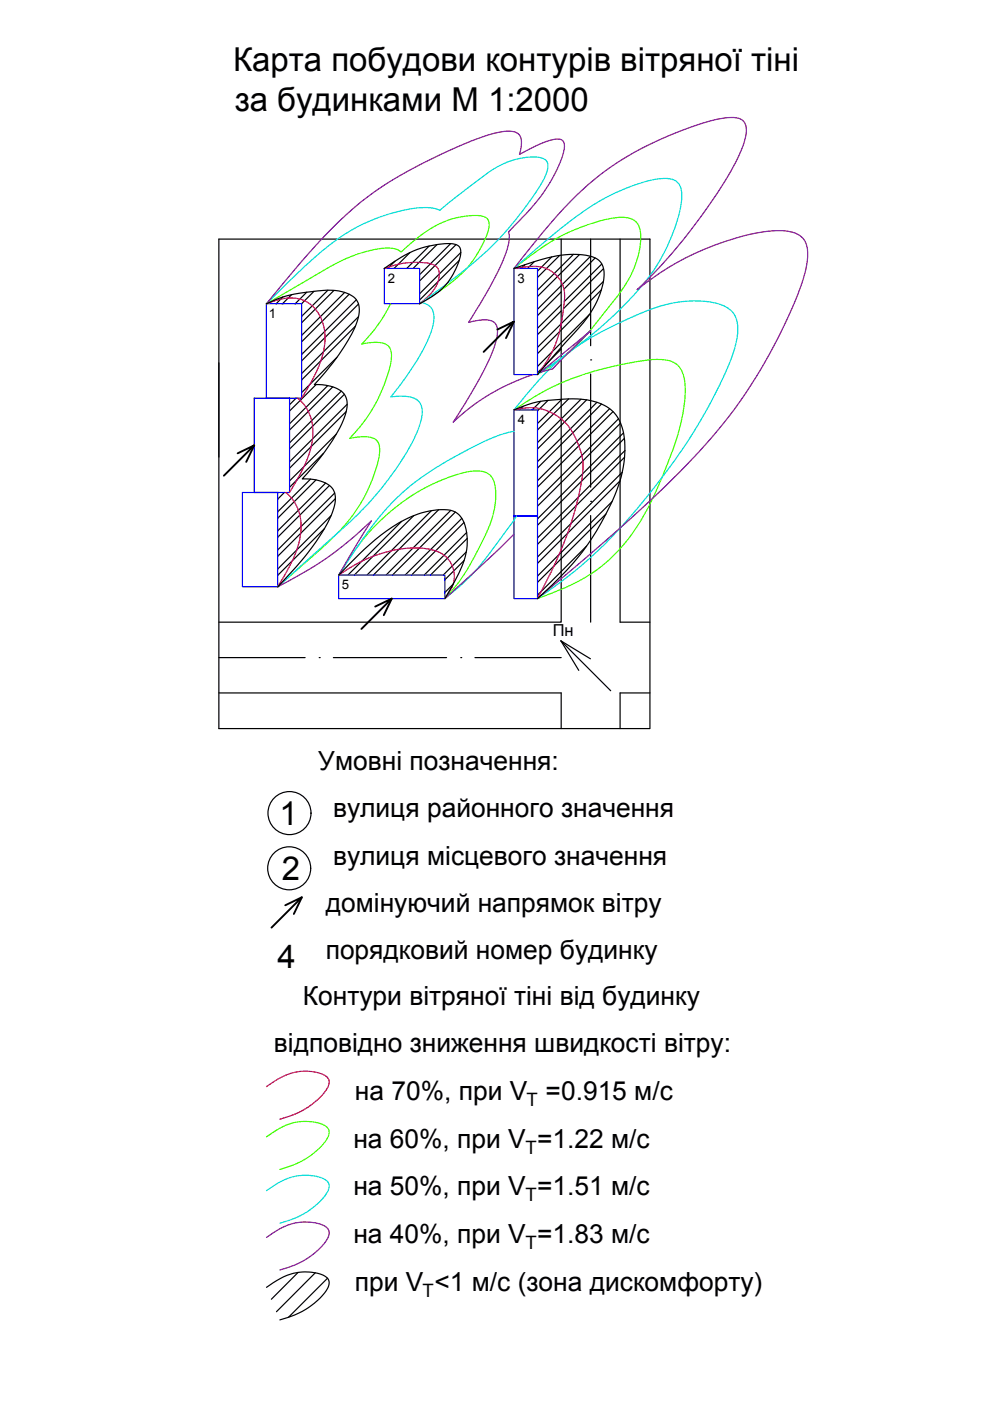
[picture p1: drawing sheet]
<svg xmlns="http://www.w3.org/2000/svg" width="210mm" height="297mm" viewBox="0 0 210 297" stroke-linecap="round" stroke-linejoin="round" font-family="sans-serif">
<!-- layer: 0 -->
<g fill="none" stroke="#000" stroke-width=".25">
<path d="M46.4 50.7h91.4v103.8h-91.4zM81.5 56.9a23.7 23.7 0 0 1 11-5 6.8 6.8 0 0 1 4.7 .3 2.32 2.32 0 0 1 .3 2.6 14.1 14.1 0 0 1-6.7 8.6l-1.8 1M83.7 55.4l-1.5 1.5M86.9 53.6l-3.3 3.3M91 52.2l-4.8 4.7M92.7 51.9l-5.1 5M95.6 51.6l-6.6 6.6M96.7 51.9l-7.7 7.7M97.4 55.2l-8.4 8.4M97.7 53.5l-8.7 8.8M109 56.9a41.5 41.5 0 0 1 11.3-2.9 10.8 10.8 0 0 1 6.4 1 4 4 0 0 1 1.3 4.1 20.9 20.9 0 0 1-6.2 11.5l-7.8 8.8M111.3 56.1l-.8 .8"/>
<path d="M113.3 55.5l-1.5 1.4M117 54.5l-3 3M118.6 54.2l-4.6 4.6M119 50.7v81.2h-72.6M121.6 53.9l-7.6 7.6M122.9 54l-8.9 8.9M125.2 54.3l-5.9 6M125.2 50.7v22.6M126.2 54.7l-6.6 6.6M127.6 56l-8 7.9M127.9 59.7l-13.9 13.9M128 57l-8.5 8.4"/>
<path d="M131.5 50.7v81.2h6.3M56.5 64.4a32.3 32.3 0 0 1 14.6-2.8 5.9 5.9 0 0 1 4.6 2.2 5.5 5.5 0 0 1-.2 5 46.5 46.5 0 0 1-8.8 12.7 7.7 7.7 0 0 1 6.2 2 4.9 4.9 0 0 1 .3 4.5 41.7 41.7 0 0 1-8 12.3l-1.1 1.2a8.4 8.4 0 0 1 6.3 1.9 5.3 5.3 0 0 1 0 5.3 47.6 47.6 0 0 1-10.2 14.3l-1.3 1.4M60 63l-1.5 1.4M61.8 62.5l-1.9 1.9M65 62l-2.4 2.4M66.6 61.8l-2.7 2.6M69.5 61.5l-5.5 5.6M70.8 61.6l-6.8 6.8M71.4 75.8l-7.4 7.4M73.1 62l-9.1 9.1M74 62.4l-10 10.1M75.4 69.2l-11.4 11.3"/>
<path d="M75.6 63.6l-11.6 11.5M76 67.1l-12 12.1M76 64.5l-12 12M119 60.6l-5 5M119 64.6l-5 5M119 61.9l-5 5M119 65.9l-5 5.1M119 74l-5 5M125 66.7l-11 11M125.2 76.3h.1M125.2 79.3v24M127.5 61.5l-13.5 13.5"/>
<path d="M62.8 84.4l-1.4 1.4M67 81.5l-5.6 5.6M68.6 96.1l-7.2 7.2M69.5 81.7l-8.1 8.2M70.6 82l-9.2 9.2M71.3 92.1l-9.9 9.9M72.4 82.9l-11 11M73 83.6l-11.6 11.6M73.4 87.3l-12 12M73.6 85.7l-12.2 12.2M109 86.9a30.1 30.1 0 0 1 15.5-2.1 8.5 8.5 0 0 1 6.9 4.4 16 16 0 0 1 .8 9.8 39.3 39.3 0 0 1-5.7 13.6 52.6 52.6 0 0 1-9.4 11.4l-3.1 2.9M110.9 86.1l-.8 .8"/>
<path d="M114.6 85.1l-1.8 1.8M116.2 84.9l-2.2 2.2M119.1 84.7l-5.1 5.1M120.6 84.6l-6.6 6.5M123.2 84.6l-9.2 9.2M124.4 84.8l-10.4 10.4M126.6 85.3l-12.6 12.6M127.5 85.7l-13.5 13.5M129.3 86.7l-15.3 15.2M130 87.3l-16 16M131.1 88.8l-17.1 17.2M131.6 89.7l-17.6 17.6"/>
<path d="M132.2 91.8l-18.2 18.2M132.4 92.9l-18.4 18.5M132.4 96.9l-18.4 18.5M132.5 95.5l-18.5 18.5M59 104.4l-.1 .1M60.3 104.4l-1.4 1.4M65.8 101.6l-6.9 6.9M67 101.7l-8.1 8.2M68.8 112.1l-9.9 9.9M69 102.4l-10.1 10.1M69.9 102.9l-11 11M70.2 109.3l-11.3 11.3"/>
<path d="M71 104.5l-12.1 12.1M71.1 105.7l-12.2 12.2M85.2 110.5l-11.4 11.4M87.7 109.3l-12.6 12.6M91.5 108.3l-13.7 13.6M93 108.1l-13.8 13.8M95.6 108.2l-13.7 13.7M96.5 108.6l-13.3 13.3M97.9 109.9l-12 12M98.4 110.8l-11.1 11.1M98.4 118.9l-4.1 4M98.9 117l-4.9 4.9"/>
<path d="M98.9 112.9l-9 9M99.1 114.2l-7.8 7.7M124.4 115.8l-10.4 10.4M125.2 106.3h.1M125.2 109.3v22.6M128.5 109l-14.5 14.5M129.8 106.3l-15.8 15.8M131.5 102l-17.5 17.4M131.9 100.1l-17.9 18M46.4 139.4h18.3M67.7 139.4h.1M70.7 139.4h24"/>
<path d="M71.8 121.9a60.2 60.2 0 0 1 12.7-11 17.2 17.2 0 0 1 11.2-2.7 4.5 4.5 0 0 1 3.1 4 14.8 14.8 0 0 1-2.2 10.7l-2.3 4M96.1 123.9l-1.8 1.7M97.7 139.4h.1M100.7 139.4h18.3M118.9 135.9l10.6 10.6M118.9 135.9l6.3 3.8M118.9 135.9l3.8 6.2M46.4 146.9h72.6v7.6M137.8 146.9h-6.3v7.6"/>
<circle cx="61.4" cy="172.4" r="4.6"/>
<circle cx="61.3" cy="184.1" r="4.6"/>
</g>
<path d="M81.5 56.9h7.5v7.5h-7.5zM109 56.9h5v22.5h-5zM56.5 64.4h7.5v20h-7.5zM53.9 84.4h7.5v20h-7.5zM109 86.9h5v22.5h-5zM51.4 104.4h7.5v20h-7.5zM109 109.4h5v17.5h-5zM71.8 121.9h22.5v5h-22.5z" fill="none" stroke="#00f" stroke-width=".25"/>
<path d="M81.5 56.9a16.9 16.9 0 0 1 10.3-.8 2.46 2.46 0 0 1 1.2 3.3 7.9 7.9 0 0 1-3 4.2l-1 .8M109 56.9l2-.3a7.2 7.2 0 0 1 7 1.8 6.5 6.5 0 0 1 1.6 6.2 25.2 25.2 0 0 1-5.6 14.8M56.5 64.4a10.5 10.5 0 0 1 7.7-.8 8.6 8.6 0 0 1 4.7 9 23.9 23.9 0 0 1-3.9 10.1l-1 1.7M63.1 84.4a9.9 9.9 0 0 1 2.8 10.8 32.1 32.1 0 0 1-4.5 9.2M109 86.9a10.8 10.8 0 0 1 13.6 7.2 12.7 12.7 0 0 1 .6 8.7 79.6 79.6 0 0 1-9.2 24.1M60.6 104.4a9.7 9.7 0 0 1 2.9 10.1 24.7 24.7 0 0 1-3.2 7.6l-1.4 2.3M71.8 121.9a27.3 27.3 0 0 1 18.5-5.6 6.2 6.2 0 0 1 5.9 4.7 5.9 5.9 0 0 1-1.3 5l-.6 .9M56.5 230.4a13.4 13.4 0 0 1 7.6-3.3 7.4 7.4 0 0 1 5.4 1.4 2.19 2.19 0 0 1-.4 2.7 16.7 16.7 0 0 1-9.8 6.1" fill="none" stroke="#f00" stroke-width=".25"/>
<path d="M109 56.9a52 52 0 0 1 12.4-8 26.6 26.6 0 0 1 11.1-2.8 3.2 3.2 0 0 1 3.3 3.3 20.1 20.1 0 0 1-5 13.5 98 98 0 0 1-9.8 11.5l-3.4 2.7-3.6 2.3M56.5 64.4l6.8-4a76.4 76.4 0 0 1 11.8-6.3 17.2 17.2 0 0 1 8.5-1.4l.8 .3 .6 .5a27.2 27.2 0 0 1 10.2-6.9 14.4 14.4 0 0 1 7.4-.7 1.79 1.79 0 0 1 1 2.4 23.1 23.1 0 0 1-9.8 13l-4.8 3.1M82.8 64.4a33.3 33.3 0 0 1-6.1 8.5 6.9 6.9 0 0 1 5.6 .4 4 4 0 0 1 .5 3.8 32.5 32.5 0 0 1-8.7 15.8 7.7 7.7 0 0 1 5.4 .2 2.84 2.84 0 0 1 1 3 32.7 32.7 0 0 1-11 19l-10.6 9.3M109 86.9a60.7 60.7 0 0 1 30.3-10.7 5.2 5.2 0 0 1 4.8 1.7 8 8 0 0 1 1.2 5.6 42.1 42.1 0 0 1-3 12.8 68 68 0 0 1-9.1 18 33.6 33.6 0 0 1-16.3 11.5l-2.9 1.1M71.8 121.9a49 49 0 0 1 11-13.4 37.6 37.6 0 0 1 17.2-8.6 3.9 3.9 0 0 1 4.6 1.9 14.5 14.5 0 0 1-1.2 10.5 52.3 52.3 0 0 1-7.6 13l-1.5 1.6M56.5 241a14.3 14.3 0 0 1 6.7-3.1 9.2 9.2 0 0 1 6 1 1.98 1.98 0 0 1-.1 2.9 16.7 16.7 0 0 1-9.8 6.1" fill="none" stroke="#3fff00" stroke-width=".25"/>
<path d="M109 56.9l4.5-3.9a80.6 80.6 0 0 1 16.1-11.7 33.4 33.4 0 0 1 10.9-3.5 3.2 3.2 0 0 1 3.8 2 10.7 10.7 0 0 1-.4 6 41.1 41.1 0 0 1-11.7 19 93.7 93.7 0 0 1-13.5 11.3l-4.7 3.3M56.5 64.4a120.4 120.4 0 0 1 14.6-13.4 36.1 36.1 0 0 1 19.5-7l1.7 .2 .9 .4 1.6-1.4a123.4 123.4 0 0 1 10.8-7.9 14.5 14.5 0 0 1 9.2-1.8 1.73 1.73 0 0 1 1.3 2.3 20 20 0 0 1-4 7.1 70.9 70.9 0 0 1-17.6 17.4l-5.1 3.9a2.96 2.96 0 0 1 2.6 3.6 22.8 22.8 0 0 1-3.6 8.7l-2.1 3.2-3.4 4.4a8.4 8.4 0 0 1 5.4 .6 3.5 3.5 0 0 1 1.1 3.9 34.3 34.3 0 0 1-6.3 12 76 76 0 0 1-13.5 14.2l-10.7 9.6M109 91.4a33.1 33.1 0 0 0-9.8 3.9 56.8 56.8 0 0 0-17.8 13.2 115.9 115.9 0 0 0-9.6 13.4M109 86.9a65.2 65.2 0 0 1 11.1-11.8 72.9 72.9 0 0 1 21.7-10.7 18.8 18.8 0 0 1 12.1 .6 4.9 4.9 0 0 1 2.5 5.1 26.6 26.6 0 0 1-3.3 10.5 129.2 129.2 0 0 1-29.4 39l-4.8 3.8-4.9 3.5M109.6 109.4l-.8 1.2a93.8 93.8 0 0 1-10 12.5l-4.5 3.8M56.5 252.4a13.4 13.4 0 0 1 7.6-3.2 7.4 7.4 0 0 1 5.4 1.3 2.19 2.19 0 0 1-.4 2.7 16.7 16.7 0 0 1-9.8 6.2" fill="none" stroke="#0dd" stroke-width=".25"/>
<path d="M109 56.9a142.3 142.3 0 0 1 13.4-15.6 66.5 66.5 0 0 1 31.2-16.3 4.7 4.7 0 0 1 3.9 .5 3 3 0 0 1 .6 3.2 37.5 37.5 0 0 1-5.9 12.1 116.1 116.1 0 0 1-17.1 20.6 58.3 58.3 0 0 1 27.7-12.4 10 10 0 0 1 6.9 1 5.2 5.2 0 0 1 1.5 5.1 43.7 43.7 0 0 1-4.7 13.3 107.1 107.1 0 0 1-23.9 33.1 408.7 408.7 0 0 1-28.6 25.4M56.5 64.4a153.3 153.3 0 0 1 18.4-20.2 88.1 88.1 0 0 1 22.4-13.2l1.3-.6a25.9 25.9 0 0 1 9.3-2.6 2.34 2.34 0 0 1 2.6 3.1l-.4 1.8a23.3 23.3 0 0 1 7.8-3.2 1.47 1.47 0 0 1 1.5 .4 1.47 1.47 0 0 1 .2 1.6 30.1 30.1 0 0 1-7.7 13.4l-4.1 4.3a9.8 9.8 0 0 1-1.1 5.9 92.9 92.9 0 0 1-7.4 13.3 7.1 7.1 0 0 1 5.4-.1 2.98 2.98 0 0 1 .7 3.1 35.6 35.6 0 0 1-4.4 10.1l-4.9 8a44.5 44.5 0 0 1 16.9-10.1M114.6 78.9l10.6-8.8-8 8.1zM109 113.2l-3.6 3.6-11.1 10.1M71.8 121.9l6.9-11.5a74.8 74.8 0 0 1-19.8 14M56.5 262.4a13.3 13.3 0 0 1 7.6-3.3 7.4 7.4 0 0 1 5.4 1.4 2.22 2.22 0 0 1-.4 2.6 16.8 16.8 0 0 1-9.8 6.2" fill="none" stroke="#700095" stroke-width=".25"/>
<!-- layer: 0 -->
<path d="M105.5 69.9l3.5-1.7-6.5 6.4M109 68.2l-1.7 3.5M50.4 96.1l3.5-1.7-6.4 6.5M53.9 94.4l-1.7 3.5M79.6 128.6l3.5-1.7-6.5 6.5M83.1 126.9l-1.7 3.5M60.5 191.9l3.5-1.7-6.4 6.5M64 190.2l-1.7 3.6" fill="none" stroke="#000" stroke-width=".4"/>
<path d="M56.5 272.9a13.3 13.3 0 0 1 7.6-3.2 7.4 7.4 0 0 1 5.4 1.3 2.22 2.22 0 0 1-.4 2.7 16.8 16.8 0 0 1-9.8 6.1M63.2 269.8l-5.7 5.7M66.9 269.9l-8.3 8.2M69.4 271l-8.2 8.3" fill="none" stroke="#000" stroke-width=".25"/>
<g font-size="7">
<text x="49.4" y="15">Карта побудови контурів вітряної тіні</text>
<text x="49.8" y="23.5">за будинками М 1:2000</text>
<text x="59.3" y="175">1</text>
<text x="59.7" y="186.7">2</text>
<text x="58.9" y="205.3">4</text>
</g>
<g font-size="5.6">
<text x="67.5" y="163.3">Умовні позначення:</text>
<text x="70.6" y="173.3">вулиця районного значення</text>
<text x="70.6" y="183.3">вулиця місцевого значення</text>
<text x="69.1" y="193.3">домінуючий напрямок вітру</text>
<text x="69.1" y="203.4">порядковий номер будинку</text>
<text x="64.2" y="213">Контури вітряної тіні від будинку</text>
<text x="58.1" y="223.1">відповідно зниження швидкості вітру:</text>
<text x="75.2" y="233.2">на 70%, при V =0.915 м/с</text>
<text x="74.9" y="243.3">на 60%, при V =1.22 м/с</text>
<text x="74.9" y="253.4">на 50%, при V =1.51 м/с</text>
<text x="74.9" y="263.6">на 40%, при V =1.83 м/с</text>
<text x="75.2" y="273.7">при V &lt;1 м/с (зона дискомфорту)</text>
</g>
<g font-size="3.9">
<text x="111.6" y="234.4">T</text>
<text x="111.4" y="244.6">T</text>
<text x="111.4" y="254.7">T</text>
<text x="111.4" y="264.8">T</text>
<text x="89.6" y="275">T</text>
</g>
<text font-size="3.5" x="117.2" y="134.7">Пн</text>
<g font-size="2.8">
<text x="82.2" y="59.9">2</text>
<text x="109.7" y="59.9">3</text>
<text x="57" y="67.4">1</text>
<text x="109.8" y="89.9">4</text>
<text x="72.5" y="124.9">5</text>
</g>
</svg>
